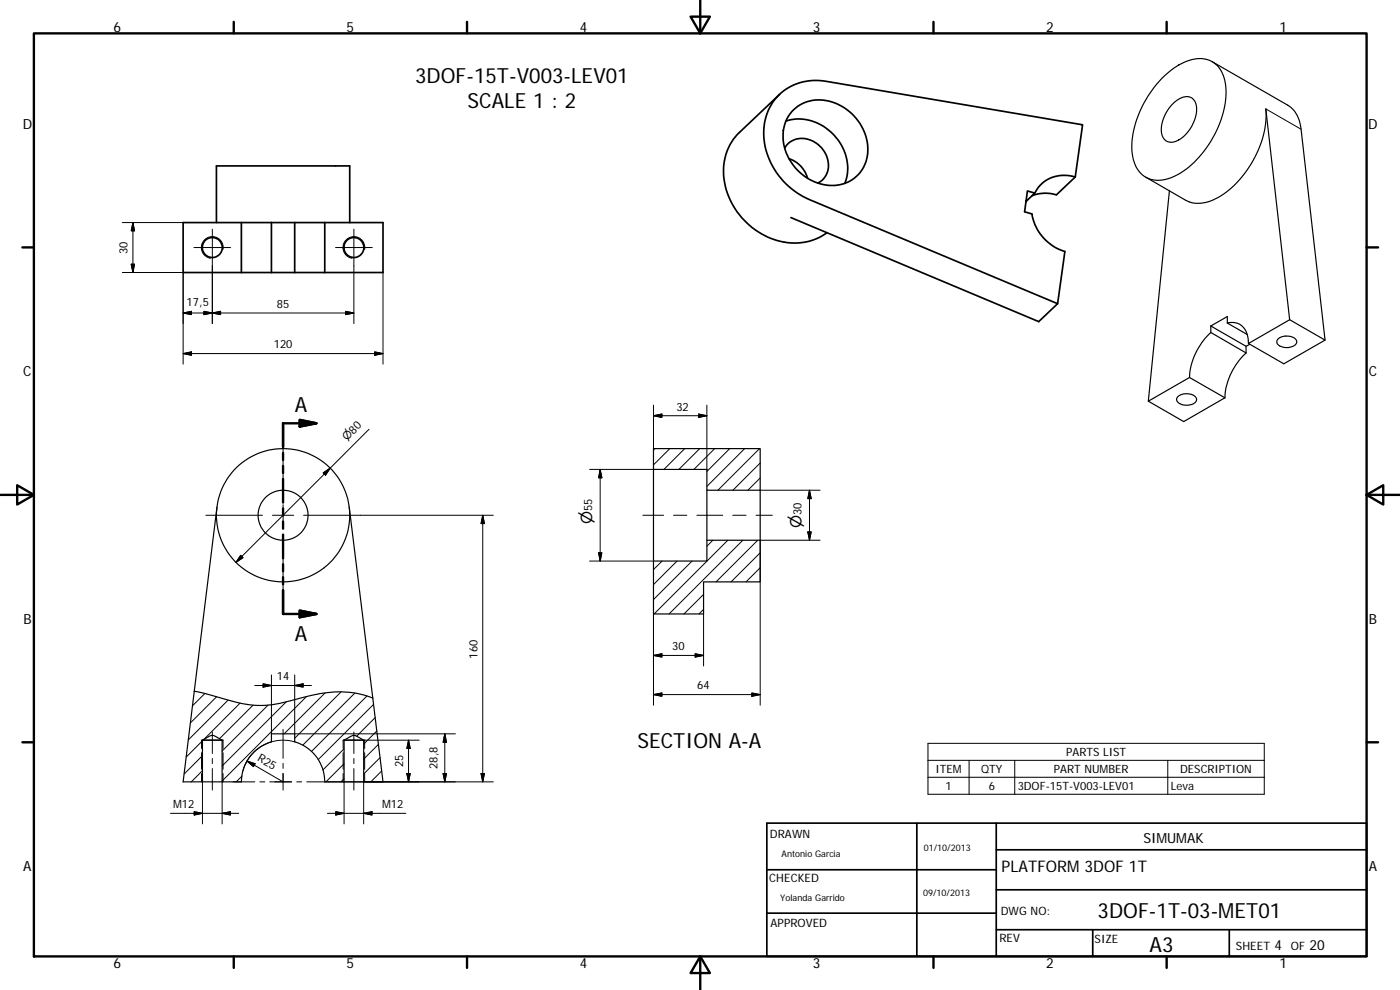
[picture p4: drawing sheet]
<svg xmlns="http://www.w3.org/2000/svg" width="420mm" height="297mm" viewBox="0 0 420 297" stroke-linecap="round" stroke-linejoin="round" font-family="sans-serif">
<g fill="none" stroke="#000" stroke-width=".36">
<path d="M363.8 18.5l22.6 13a9 9 0 0 1 4.1 7.3l7.2 63.2-12.4 7.2-10.6-6.1M348.5 23.7a17.3 17.3 0 0 1 12-6.1 7.7 7.7 0 0 1 7.2 7.1 27.7 27.7 0 0 1-5.8 19.9 22.1 22.1 0 0 1-12.7 9.4 7.6 7.6 0 0 1-9.3-7 27.7 27.7 0 0 1 5.9-19.9zM352 31.2a5 5 0 0 1 5.7-1.8 5.2 5.2 0 0 1 1 6 10.3 10.3 0 0 1-6.7 7.3 3.2 3.2 0 0 1-3.5-4.1 12.2 12.2 0 0 1 3.5-7.4zM343.8 53.1l12 7a10 10 0 0 0 9.9-.9 30.9 30.9 0 0 0 14.3-25.7l-.1-.8 7.1 63.2-12.3 7.2M351 57.3l-6.4 63.1 12.4-7.1M363.4 97.8l10.6 6.1v2M363.4 97.8v2M363.4 99.8l10.6 6.1M363.4 99.8a19.9 19.9 0 0 0-6.4 13.5M368.3 96.9a4.9 4.9 0 0 1 6.3 4.8l.1 1.4M368.3 96.9v-1.9l-4.9 2.8M368.3 96.9l6 3.5"/>
<path d="M387 95.9l10.7 6.1M353.4 119.1a4 4 0 0 1 5.7 .5 2.29 2.29 0 0 1-2.8 2 2.67 2.67 0 0 1-3.2-1.8zM357 113.3l10.6 6.1M367.6 119.4l-12.3 7.1-10.7-6.1M374 105.9a19.8 19.8 0 0 0-6.4 13.5M375.1 103.3l-1.1 .6M383.5 101.8a4.1 4.1 0 0 1 5.5 .2 1.57 1.57 0 0 1-1.5 2.1 3.5 3.5 0 0 1-4.3-1.4zM196.1 134.6h32v12.5h-16v-6.3h-16zM65.1 152.1l-6.8 55.3M104.8 152.1l10.1 82.5h-5.8M196.1 140.8v27.5M212.1 147.1v15"/>
<path d="M228.1 147.1v15M196.1 168.3h16v-6.2h16v12.5h-17v9.6h-15zM58.3 207.4l8.3 2.1a32 32 0 0 0 15.7 1.8l4.6-1a47.4 47.4 0 0 1 17.6-2.6 26.5 26.5 0 0 1 7.4 1.7M58.3 207.4l-3.3 27.2h5.8M60.5 222.1h6.4M60.8 222.1h5.9M60.8 234.6h5.9M60.8 222.1v12.5M60.8 222.1l1-.6a2.59 2.59 0 0 1 2.7-.6l2.2 1.2M66.7 222.1v12.5M66.7 234.6h5.7a12.5 12.5 0 0 1 9.1-12v-2.4h6.9v2.4a12.5 12.5 0 0 1 9.1 12h5.8M103 222.1h6.4"/>
<path d="M103.3 234.6h5.8M103.3 222.1l1-.6a2.57 2.57 0 0 1 2.7-.6l2.1 1.2v12.5M103.3 222.1h5.8M103.3 222.1v12.5"/>
<circle cx="85" cy="154.6" r="7.5"/>
<circle cx="85" cy="154.6" r="20"/>
</g>
<g fill="none" stroke="#000" stroke-width=".3">
<path d="M379.9 32.7l10.6 6.1M36.7 66.8h18.3M39.4 79.3h1l-.5 2.5zM39.9 66.8l.5 2.5h-1zM39.9 66.8v15M58.2 74.3h11M63.7 68.8v28.3M66.9 74.8a3.3 3.3 0 0 0-2.6-3.8 3.3 3.3 0 0 0-3.8 2.7 3.3 3.3 0 0 0 2.7 3.8M100.7 74.3h11M106.2 68.8v28.3M109.4 74.8a3.3 3.3 0 0 0-2.6-3.8 3.3 3.3 0 0 0-3.8 2.7 3.3 3.3 0 0 0 2.7 3.8M36.7 81.8h18.3v27.5"/>
<path d="M55 93.9l2.5-.5v1zM55 93.9h51.2M61.2 93.4l2.5 .5-2.5 .5zM63.7 93.9l2.5-.5v1zM103.7 93.4l2.5 .5-2.5 .5zM114.9 81.8v27.5M55 106.1l2.5-.5v1zM55 106.1h59.9M112.4 105.6l2.5 .5-2.5 .5zM85 131.4v17M110.8 128.8l-40 39.9M196.1 124.7l2.5-.5v1z"/>
<path d="M196.1 124.7h16M196.1 121.6v19.2h-19.2M196.5 134.6l-.4 .4M201 134.6l-4.9 4.9M205.5 134.6l-6.2 6.2M209.6 124.2l2.5 .5-2.5 .5zM210 134.6l-6.3 6.2M212.1 121.6v19.2M214.5 134.6l-6.3 6.2M219 134.6l-6.9 6.9M223.5 134.6l-11.4 11.3M228 134.6l-12.5 12.5"/>
<path d="M228.1 138.9l-8.1 8.2M61.8 154.6h17M81.8 154.6h6.3M85 151.4v6.4M91.1 154.6h56.9M97 141.9l2.1-1.4-1.4 2.1zM144.9 154.6v80M144.9 154.6l.5 2.5h-1zM180.1 140.8v27.5M180.1 140.8l.5 2.6h-.9zM192.9 154.6h6.2M202.2 154.6h3.9"/>
<path d="M209.1 154.6h7.8M219.9 154.6h4M226.9 154.6h4.9M228.1 143.4l-3.6 3.7M228.1 147.1h18M242.4 159.6h1l-.5 2.5zM242.9 147.1v15M242.9 147.1l.5 2.5h-1zM72.2 166.6l.7 .7-2.1 1.4zM85 160.8v17M176.9 168.3h19.2v43.3M179.7 165.9h.9l-.5 2.4z"/>
<path d="M198.7 168.3l-2.6 2.6M203.2 168.3l-7.1 7.1M207.7 168.3l-11.6 11.6M211.1 178.4l-5.8 5.8M213.9 162.1l-1.8 1.8M218.4 162.1l-22.1 22.1M222.9 162.1l-22.1 22.1M227.4 162.1l-12.5 12.5M228.1 165.9l-8.7 8.7M228.1 170.3l-4.2 4.3M246.1 162.1h-18v49.5M196.1 196.7l2.5-.5v.9z"/>
<path d="M196.1 196.7h15M208.6 196.2l2.5 .5-2.5 .4zM211.1 182.8l-1.3 1.4M211.1 184.2v15.6M61.5 208.1l-3.7 3.7M63.7 219.6v6.5M65 209.1l-7.9 7.8M68.5 210.1l-12 11.9M72 211l-10.8 10.9M75.9 211.6l-10 10M76.5 205.7h17M79 205.2l2.5 .5-2.5 .5z"/>
<path d="M80.4 211.6l-13.7 13.7M81.5 202.5v17.7M85 218.8v8.7M85.9 210.6l-19.2 19.2M88.4 205.7l2.6-.5v1zM88.4 202.5v17.7h17.7M92 209l-25.3 25.3M97.5 207.9l-12.2 12.3M102.4 207.6l-14 13.9M106.2 219.6v6.5M106.5 208l-15.6 15.6M110.1 208.8l-16.6 16.7"/>
<path d="M112.1 211.3l-16.6 16.6M112.6 215.3l-5.6 5.6M113.1 219.3l-4 4M196.1 208.4l2.5-.5v1zM196.1 208.4h32M225.6 207.9l2.5 .5-2.5 .5zM60.5 222.1v2.5M60.5 225.8v5M60.5 232.1v2.5M60.8 231.2l-3.4 3.4M60.8 226.7l-5.5 5.5M60.8 222.3l-4.9 4.8"/>
<path d="M60.8 234.6v12.6M63.7 227.6v1.5M63.7 230.6v6.5M66.7 234.6v12.6M66.9 222.1v2.5M66.9 225.8v5M66.9 232.1v2.5M70 234.6h6.5M72.6 232.9l-1.7 1.7M74.1 228.3l10.9 6.3M74.1 228.3l2.4 .9-.4 .8zM78 234.6h1.5"/>
<path d="M81 234.6h6.6M84.9 222.1a12.6 12.6 0 0 0-12 9.2M85 229v1.5M85 232.1v5M85.1 222.1l3.3 .5M89.1 234.6h1.5M92.1 234.6h14M103 222.1v2.5M103 225.8v5M103 232.1v2.5M103.3 234.6v12.6M103.3 233.6l-1 1"/>
<path d="M103.3 229.2l-5.5 5.4M103.3 224.7l-6.4 6.3M106.2 227.6v1.5M106.2 230.6v6.5M106.3 234.6h41.7M106.3 220.2h30.4M109.1 234.6v12.6M109.4 225.8v5M109.4 232.1v2.5M113.6 223.3l-4.5 4.5M114.1 227.3l-5 4.9M114.6 231.3l-3.3 3.3"/>
<path d="M122.1 232.1h1l-.5 2.5zM122.6 222.1v12.5M122.6 222.1l.5 2.5h-1zM125.8 222.1h-16.4v2.5M133 232.1h1l-.5 2.5zM133.5 220.2v14.4M133.5 220.2l.5 2.5h-1zM144.4 232.1h1l-.5 2.5zM278.5 223h100.9v15.3h-100.9zM278.5 228.1h100.9M278.5 233.2h100.9M290.8 228.1v10.2"/>
<path d="M304.5 228.1v10.2M350.5 228.1v10.2M51.2 244h20.5M58.3 243.5l2.5 .5-2.5 .5zM66.7 244l2.4-.5v1zM98.3 244h23.5M100.8 243.5l2.5 .5-2.5 .5zM109.1 244l2.5-.5v1z"/>
</g>
<g fill="none" stroke="#000" stroke-width=".51">
<path d="M234 28.3l-12.1 11.4a17.3 17.3 0 0 0-2.8 20.2 21.8 21.8 0 0 0 22.1 12.8 15.6 15.6 0 0 0 7-2.9M235.8 36.3a14.6 14.6 0 0 1 17.6 9 12.6 12.6 0 0 1 .2 9.7M237.7 33.4a12.2 12.2 0 0 1 16.6-.4 14 14 0 0 1 5 17 11.3 11.3 0 0 1-15.5 4.3 14.7 14.7 0 0 1-8.1-17.5l.6-1.5zM235.5 44.4a6.5 6.5 0 0 1 10.1-1 7.1 7.1 0 0 1 .8 10.9l-1 .6M236.8 47.6a8.6 8.6 0 0 1 5.6 5.9M322.7 53.1a9.9 9.9 0 0 0-12.1 4.8M322.7 53.1l2.2-15.7-76.9-13a15.6 15.6 0 0 0-18.5 18.6 22.7 22.7 0 0 0 13.5 16.9l74.4 31.2 2.2-15.6a14.2 14.2 0 0 1-9.9-11.3l-2.2-.7 .8-6.2 2.3 .6-2.7 2.6M322.7 53.1l-5.7 5.4a11 11 0 0 0-7.3 .2M64.9 66.8v-17h40.1v17M72.4 66.8h9.1M72.4 66.8v15M72.4 66.8h-17.4v15h17.4"/>
<path d="M81.5 66.8h6.9M81.5 66.8v15M88.4 66.8h9.1M88.4 66.8v15M97.5 66.8h17.4v15h-17.4M97.5 66.8v15M237.4 65.3l74.3 31.2 5.7-5.4M72.4 81.8h9.1M81.5 81.8h6.9M88.4 81.8h9.1M230.1 247h180v40h-180zM275.2 247v40"/>
<path d="M299 255h111.1M299 247v40M230.1 274h68.9M230.1 261h68.9M299 279h111.1M299 267h111.1M327.9 279v8M368.9 279v8"/>
<circle cx="63.7" cy="74.3" r="2.99"/>
<circle cx="106.2" cy="74.3" r="2.99"/>
</g>
<g fill="none" stroke="#000" stroke-width=".71">
<path d="M10.2 10h399.9v277h-399.9zM70.2 6.6v3.4M140.2 6.6v3.4M207.3 5h5.8l-2.9 5zM210.2 0v10M280.2 6.6v3.4M350.1 6.6v3.4M6.7 74.2h3.5M410.1 74.2h3.5M85 135.9v2.1M85 139.8v2.1M89.9 126l5.1 1-5.1 1z"/>
<path d="M95 127h-10v7.1M.2 148.5h10M5.2 145.6l5 2.9-5 2.9zM85 143.7v7.1M85 152.6v2.1M85 156.5v2.1M410.1 148.5l5-2.9v5.8zM410.1 148.5h10M85 160.4v7.1M85 169.3v2.1M85 173.2v2.1M85 177.1v7.1h10"/>
<path d="M89.9 183.2l5.1 1-5.1 1zM6.7 222.7h3.5M410.1 222.7h3.5M70.2 287v3.4M140.2 287v3.4M210.2 287l2.9 5h-5.8zM210.2 287v10M280.2 287v3.4M350.1 287v3.4"/>
</g>
<path d="M89.9 126l5.1 1-5.1 1zM89.9 183.2l5.1 1-5.1 1z" fill="#000" stroke="#000" stroke-width=".71"/>
<g fill="#000" stroke="#000" stroke-width=".3">
<path d="M39.4 79.3h1l-.5 2.5zM39.9 66.8l.5 2.5h-1zM55 93.9l2.5-.5v1zM61.2 93.4l2.5 .5-2.5 .5zM63.7 93.9l2.5-.5v1zM103.7 93.4l2.5 .5-2.5 .5zM55 106.1l2.5-.5v1zM112.4 105.6l2.5 .5-2.5 .5zM196.1 124.7l2.5-.5v1zM209.6 124.2l2.5 .5-2.5 .5zM97 141.9l2.1-1.4-1.4 2.1zM144.9 154.6l.5 2.5h-1z"/>
<path d="M180.1 140.8l.5 2.6h-.9zM242.4 159.6h1l-.5 2.5zM242.9 147.1l.5 2.5h-1zM72.2 166.6l.7 .7-2.1 1.4zM179.7 165.9h.9l-.5 2.4zM196.1 196.7l2.5-.5v.9zM208.6 196.2l2.5 .5-2.5 .4zM79 205.2l2.5 .5-2.5 .5zM88.4 205.7l2.6-.5v1zM196.1 208.4l2.5-.5v1zM225.6 207.9l2.5 .5-2.5 .5zM74.1 228.3l2.4 .9-.4 .8z"/>
<path d="M122.1 232.1h1l-.5 2.5zM122.6 222.1l.5 2.5h-1zM133 232.1h1l-.5 2.5zM133.5 220.2l.5 2.5h-1zM144.4 232.1h1l-.5 2.5zM58.3 243.5l2.5 .5-2.5 .5zM66.7 244l2.4-.5v1zM100.8 243.5l2.5 .5-2.5 .5zM109.1 244l2.5-.5v1z"/>
</g>
<g font-size="6.3">
<text x="124.6" y="24.9">3DOF-15T-V003-LEV01</text>
<text x="140.3" y="32.4">SCALE 1 : 2</text>
<text x="88.5" y="123.5">A</text>
<text x="88.5" y="192.3">A</text>
<text x="191.3" y="224.6">SECTION A-A</text>
<text x="329.4" y="275.4">3DOF-1T-03-MET01</text>
<text x="345" y="285.6">A3</text>
</g>
<text font-size="4.8" x="300.6" y="261.7">PLATFORM 3DOF 1T</text>
<g font-size="4.6">
<text x="177.7" y="157.2" transform="rotate(-90 177.7 157.2)">⌀</text>
<text x="240.5" y="158.4" transform="rotate(-90 240.5 158.4)">⌀</text>
</g>
<g font-size="4.2">
<text x="34" y="9.6">6</text>
<text x="104" y="9.6">5</text>
<text x="174" y="9.6">4</text>
<text x="244" y="9.6">3</text>
<text x="314" y="9.6">2</text>
<text x="384" y="9.6">1</text>
<text x="6.8" y="38.7">D</text>
<text x="410.6" y="38.7">D</text>
<text x="7" y="112.9">C</text>
<text x="410.8" y="112.9">C</text>
<text x="7" y="187.1">B</text>
<text x="410.8" y="187.1">B</text>
<text x="343.1" y="252.8">SIMUMAK</text>
<text x="7" y="261.3">A</text>
<text x="410.8" y="261.3">A</text>
<text x="382.5" y="285">4</text>
<text x="393" y="285">20</text>
<text x="34" y="290.4">6</text>
<text x="104" y="290.4">5</text>
<text x="174" y="290.4">4</text>
<text x="244" y="290.4">3</text>
<text x="314" y="290.4">2</text>
<text x="384" y="290.4">1</text>
</g>
<g font-size="3.5">
<text x="231.1" y="251.4">DRAWN</text>
<text x="230.9" y="264.6">CHECKED</text>
<text x="300.3" y="274.5">DWG NO:</text>
<text x="231.3" y="278.2">APPROVED</text>
<text x="299.9" y="282.6">REV</text>
<text x="328.5" y="283">SIZE</text>
<text x="370.9" y="285">SHEET</text>
<text x="387.4" y="285">OF</text>
</g>
<g font-size="3.4">
<text x="38.3" y="76.1" transform="rotate(-90 38.3 76.1)">30</text>
<text x="56" y="91.8">17,5</text>
<text x="83.1" y="92.4">85</text>
<text x="82.2" y="104.5">120</text>
<text x="203" y="123.2">32</text>
<text x="177.7" y="153.2" transform="rotate(-90 177.7 153.2)">55</text>
<text x="240.5" y="154.5" transform="rotate(-90 240.5 154.5)">30</text>
<text x="143.3" y="197.7" transform="rotate(-90 143.3 197.7)">160</text>
<text x="201.8" y="195.1">30</text>
<text x="83.1" y="204.1">14</text>
<text x="209.3" y="206.8">64</text>
<text x="320" y="226.8">PARTS LIST</text>
<text x="77.1" y="228.2" transform="rotate(30 77.1 228.2)">R25</text>
<text x="121" y="230.2" transform="rotate(-90 121 230.2)">25</text>
<text x="131.3" y="230.7" transform="rotate(-90 131.3 230.7)">28,8</text>
<text x="280.7" y="231.9">ITEM</text>
<text x="294.5" y="231.9">QTY</text>
<text x="316.3" y="231.9">PART NUMBER</text>
<text x="354.1" y="231.9">DESCRIPTION</text>
<text x="283.7" y="237">1</text>
<text x="296.7" y="237">6</text>
<text x="305.4" y="237">3DOF-15T-V003-LEV01</text>
<text x="351.4" y="237">Leva</text>
<text x="52" y="242.5">M12</text>
<text x="114.7" y="242.5">M12</text>
</g>
<text font-size="3.3" x="104.1" y="132.5" transform="rotate(-45 104.1 132.5)">⌀80</text>
<g font-size="2.7">
<text x="234.5" y="257.1">Antonio Garcia</text>
<text x="277.3" y="255.2">01/10/2013</text>
<text x="277" y="268.7">09/10/2013</text>
<text x="234.2" y="270.2">Yolanda Garrido</text>
</g>
</svg>
